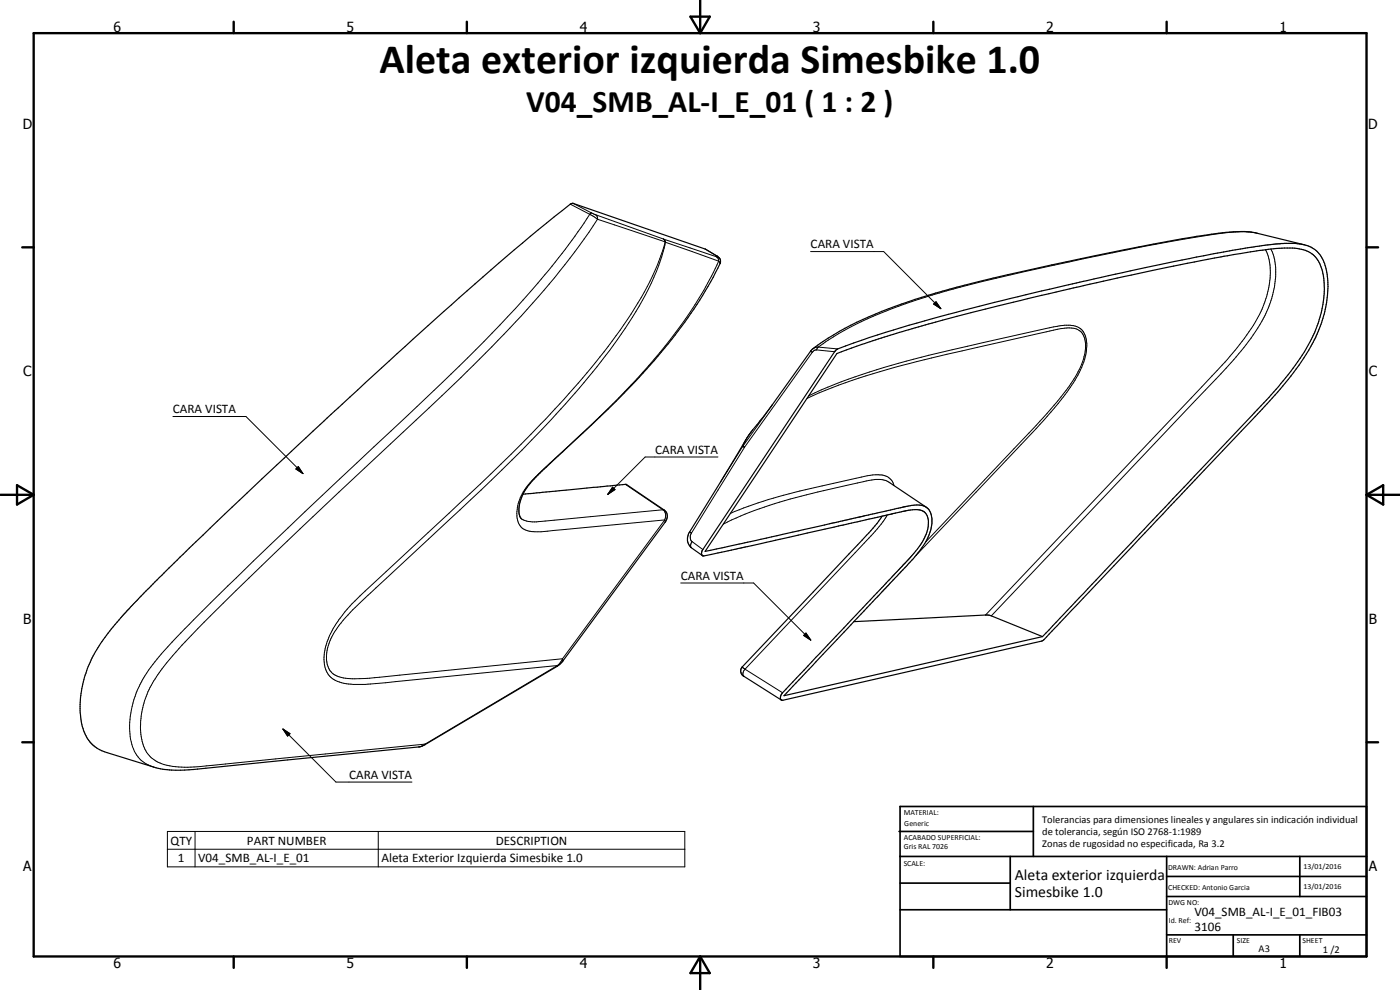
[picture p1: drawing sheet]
<svg xmlns="http://www.w3.org/2000/svg" width="420mm" height="297mm" viewBox="0 0 420 297" stroke-linecap="round" stroke-linejoin="round" font-family="sans-serif">
<path d="M391.4 73.4l-2.9-.4-4 .1-11.5 1.5a1222.9 1222.9 0 0 0-74.5 16.1l-9.3 2.4a320.4 320.4 0 0 0-38.2 11.8l-40.3 60.3a1.37 1.37 0 0 0 .2 1.6l14.8-3.1 44.3-10a13.3 13.3 0 0 1 6.9-.4 4 4 0 0 1 1.7 4.6 21.5 21.5 0 0 1-6.6 10.6l-37.1 39.4a1.59 1.59 0 0 0-.4 2.2M391.4 73.4a8.8 8.8 0 0 1 6.7 7.8 35.4 35.4 0 0 1-5.3 23.8 126.3 126.3 0 0 1-17.5 21.4l-62.6 65.9-78.2 17.8M391.4 73.4l-14.1-3.4a28.4 28.4 0 0 0-11.6 0 474.5 474.5 0 0 0-37 6.7 557.9 557.9 0 0 0-54.1 13.1 102.1 102.1 0 0 0-29.9 14.3l-1.3 1.1-11.8 16.6-6.8 8.7-17.9 29.2a3.5 3.5 0 0 0 .6 4.6l3.3 2.4M157 148.3l30.9-3 11.4 7.7a2.5 2.5 0 0 1 .3 3.7l-31.5 42.5-40.9 24.4-1.5 .5-67.7 6.8a33.3 33.3 0 0 1-10.5-.4l-15.4-4.7a10.5 10.5 0 0 1-7.6-8.9l-.3-1.8a32.8 32.8 0 0 1 3.1-17.1 60.1 60.1 0 0 1 10-13.8l10.5-10.9 19.6-19 30.8-28.9 18.6-17.1a1386.2 1386.2 0 0 1 37.6-33.4l12-9.9 4.7-3.7 .9-.3 39.7 13.8 3.3 1.9a1.79 1.79 0 0 1 1.1 2.4 123.6 123.6 0 0 1-15.5 24 303.4 303.4 0 0 1-33 33.6l-6.7 6.4a15 15 0 0 0-5.2 9.6l.1 1.5 .2 .8 .6 .7M264.7 154.9l-1.5 2.2-2.5 2.8-37.9 40.2a1.83 1.83 0 0 0 .5 2.8l11.2 7.2M266.8 144.7l11.2 7.5M277.9 152.2a4.3 4.3 0 0 1 1.8 3.3l-.3 3.1-1 2.9-1.3 2.2-3 3.9-38.8 41.1 77.6-17.7M277.9 152.2l-1.1-.5-1.3-.2-3.6 .4-60.3 13.5 39.6-59.3 14.2-5a534.4 534.4 0 0 1 34.5-9.4l24.2-5.7a985.6 985.6 0 0 1 43.3-9.1 119.6 119.6 0 0 1 20.5-2.5 8.6 8.6 0 0 1 7.2 3.1l.2 .3a17.5 17.5 0 0 1 2 11.6 35.6 35.6 0 0 1-2 8.3l-.9 2.4a80.6 80.6 0 0 1-15.1 20.8l-66.4 70.1M256.3 186.5l40.1-2 .9 .2 15.6 6.3" fill="none" stroke="#000" stroke-width=".35"/>
<g fill="none" stroke="#000" stroke-width=".3">
<path d="M171.1 61.3l5.9 3M172.1 61l5.4 2.9M177 64.3l2.3 1.5M177 64.3a224.3 224.3 0 0 1-27 33.2 1019.5 1019.5 0 0 1-43 41.4l-5.1 4.9a1329.3 1329.3 0 0 0-50.3 48.9 47.1 47.1 0 0 0-10.7 15.2 24 24 0 0 0-.8 16.8 8.8 8.8 0 0 0 6.1 5.5M177.5 63.9l-.5 .4M177.5 63.9l1.3 .5M178.8 64.4l.4 .6 .1 .8M178.8 64.4l20.3 7.3M179.3 65.8l20.3 6.8M179.3 65.8a239.5 239.5 0 0 1-31.7 38.3 935.4 935.4 0 0 1-30.4 29.1 1489.4 1489.4 0 0 0-59.8 57.4 77.7 77.7 0 0 0-10.8 13.1 24 24 0 0 0-3.5 20.2 9.8 9.8 0 0 0 8.7 6.1 45 45 0 0 0 12.1-.4l63.7-6.3M199.1 71.7l.1 .1M199.2 71.8l.4 .8"/>
<path d="M199.2 71.8l15.8 5.2M199.3 71.9l.4 .8M199.6 72.6l.1 .1M199.6 72.6l-1 3.3a75.1 75.1 0 0 1-6.2 13.4 215 215 0 0 1-30.1 38 695.2 695.2 0 0 1-33.8 32.5l-18.9 17.5a39.3 39.3 0 0 0-11.4 15.1 10.9 10.9 0 0 0 .5 10.2 8.4 8.4 0 0 0 6.6 2.7l4.4 .1 6-.5 51.6-5.2M199.7 72.7l16 5.7M199.7 72.7a67.4 67.4 0 0 1-9.9 22.5 247.5 247.5 0 0 1-33.1 39.8l-12.4 12.1-33.9 31.5a70.8 70.8 0 0 0-8.8 9.2 14.1 14.1 0 0 0-3.3 11.9 5.4 5.4 0 0 0 5.4 3.8l2.1 .2 5.1-.2 57.9-5.8M211.6 74.7l3.8 2.4M215 77l.5 .6 .2 .8M215 77l.4 .1M215.4 77.1h.1M215.7 78.4l.4 .7M215.7 78.4a125.4 125.4 0 0 1-21.1 31.4 459.2 459.2 0 0 1-31.9 31.3l-2.4 2.4a14 14 0 0 0-4.9 12.6 4.3 4.3 0 0 0 4.7 3.4l2.3 .1 37.1-3.6"/>
<path d="M243.3 75.5h21.9l17.2 17.1M377.3 70a28.4 28.4 0 0 0-10.9 0l-10.8 1.7a1025.2 1025.2 0 0 0-65.2 13.9 155.4 155.4 0 0 0-38.7 14.5l-6.1 4M379.8 74.9a19.3 19.3 0 0 1 .1 14.6l-.3 1.1a33.2 33.2 0 0 1-4.1 8 122.9 122.9 0 0 1-14.9 17.5l-64.8 68.4M381.4 74.7l.9 2.4 .5 2.8 .1 3-.3 2.7a37.6 37.6 0 0 1-8.6 17.8l-7.6 8.7-68.9 72.7M280.2 91.2l.7-.6 1.5 2zM242.2 119.5a198 198 0 0 1 37.4-12.1l34.4-7.8a19.6 19.6 0 0 1 9-.9 4.7 4.7 0 0 1 2.8 4.4 22 22 0 0 1-5.3 13.4l-1.1 1.3a204.4 204.4 0 0 1-15.1 16.8l-26.5 28M242.7 118.7a184.5 184.5 0 0 1 36.1-12.1l35-8a18.3 18.3 0 0 1 9.4-.6 5.9 5.9 0 0 1 2.9 6.6v.4a26.7 26.7 0 0 1-5.9 12.7l-3.7 4.7-5.5 6.2-36.2 38.2M243.2 105.4h.1M243.3 105.4l.5 .3M243.8 105.7l-20.3 28.5M245.1 105l5.4 .5M245.1 105l-.6 .1-.7 .6"/>
<path d="M245.6 104.1l5.8 .6M245.6 104.1l-.5 .9M245.6 104.1l-1.1 .2-.5 .3M51.9 125h21.9l17.1 17.1M215.5 137.1h-21.9l-11.2 11.2M222.8 134l.6 .2M222.8 134l-6.5 10.6M223 133.9h.1M223 133.9l-.2 .1M223 133.9l.5 .3M223.4 134.2l-15.9 25.7M223.5 134.2h-.1"/>
<path d="M223.8 132l-1 2M225.9 129l-1.7 2.3-1.2 2.6M231.8 121.4l-8.8 12.5M88.8 140.7l.7-.7 1.4 2.1zM183.8 146.2l.8 .7-2.2 1.4zM187.7 145.3l11.3 7.7M199 153a2.41 2.41 0 0 1 .5 3M199 153h.3M199 153l-36.7 3.5a8.4 8.4 0 0 1-5.7-.8M199.5 156l-30.7 41.7M199.5 156l.1 .7M207 159.6l-.1 .1"/>
<path d="M207 159.6l.5 .3M207.5 159.9a2.13 2.13 0 0 0-.1 2.3l.3 .3M266.3 154.5l-1.9 2.8-2.3 2.8-38.5 40.7M266.8 144.7a8.6 8.6 0 0 0-6.8-.4l-19.6 4.6a129.6 129.6 0 0 0-18.2 6l-5.1 2.4M268.3 145.7a4.4 4.4 0 0 0-4.7-3.2l-3.3 .2-20.2 4.6a127.9 127.9 0 0 0-20.9 6.8M204.3 174.9h21.9l17.1 17.2M207.7 162.5a1.59 1.59 0 0 0-.2 1.8M207.7 162.5l3.2 2.4M167.3 199.7l-39.7 23.6M167.3 199.7l-.1 .2M168.8 197.7l-1 1.6-.5 .4M168.8 197.7l.1 .7"/>
<path d="M241.9 189.9l1.4 2.2-2.1-1.4zM84.9 218.7l2.1 1.4-.7 .8zM84.9 218.7l15.9 16h22.8M222.8 200.1h.1M222.8 200.1l.8 .7M223.6 200.8l11.3 7.1M223.6 200.8a1.48 1.48 0 0 0-.3 2.1M127.6 223.3l-.9 .5-1 .3M127.6 223.3l-.1 .1M50.2 249.5h155.3v10.6h-155.3zM50.2 254.8h155.3M58.5 249.5v10.6"/>
<path d="M113.5 249.5v10.6"/>
</g>
<g fill="none" stroke="#000" stroke-width=".71">
<path d="M10.1 9.9h400v277.1h-400zM70.1 6.5v3.4M140.1 6.5v3.4M207.2 5h5.8l-2.9 4.9zM210.1 0v9.9M280.1 6.5v3.4M350.1 6.5v3.4M6.7 74.2h3.4M410.1 74.2h3.5M.1 148.5h10M5.1 145.6l5 2.9-5 2.9zM410.1 148.5h10"/>
<path d="M410.1 148.5l5-2.9v5.8zM6.7 222.7h3.4M410.1 222.7h3.5M70.1 287v3.4M140.1 287v3.4M210.1 287v10M210.1 287l2.9 5h-5.8zM280.1 287v3.4M350.1 287v3.4"/>
</g>
<g fill="none" stroke="#000" stroke-width=".51">
<path d="M269.8 249.5h40.3M270.1 242h140v45h-140zM270.1 257h140M303.2 257v16M310.1 242v15M350.1 257v30M390.1 257v12M270.1 265h33.1M270.1 273h80M350.1 269h60M350.1 263h60M350.1 280.5h60"/>
<path d="M370.1 280.5v6.5M390.1 280.5v6.5"/>
</g>
<path d="M280.2 91.2l.7-.6 1.5 2zM88.8 140.7l.7-.7 1.4 2.1zM183.8 146.2l.8 .7-2.2 1.4zM241.9 189.9l1.4 2.2-2.1-1.4zM84.9 218.7l2.1 1.4-.7 .8z" fill="#000"/>
<text font-size="12.6" x="113.9" y="22">Aleta exterior izquierda Simesbike 1.0</text>
<text font-size="9.4" x="157.9" y="33.7">V04_SMB_AL-I_E_01 ( 1 : 2 )</text>
<g font-size="4.7">
<text x="304.6" y="263.9">Aleta exterior izquierda</text>
<text x="304.6" y="269.3">Simesbike 1.0</text>
</g>
<g font-size="4.2">
<text x="34" y="9.6">6</text>
<text x="104" y="9.6">5</text>
<text x="174" y="9.6">4</text>
<text x="244" y="9.6">3</text>
<text x="314" y="9.6">2</text>
<text x="384" y="9.6">1</text>
<text x="6.8" y="38.7">D</text>
<text x="410.6" y="38.7">D</text>
<text x="7" y="112.9">C</text>
<text x="410.8" y="112.9">C</text>
<text x="7" y="187.1">B</text>
<text x="410.8" y="187.1">B</text>
<text x="7" y="261.4">A</text>
<text x="410.8" y="261.4">A</text>
<text x="34" y="290.4">6</text>
<text x="104" y="290.4">5</text>
<text x="174" y="290.4">4</text>
<text x="244" y="290.4">3</text>
<text x="314" y="290.4">2</text>
<text x="384" y="290.4">1</text>
</g>
<g font-size="3.9">
<text x="243.3" y="74.5">CARA VISTA</text>
<text x="51.9" y="124">CARA VISTA</text>
<text x="196.6" y="136.1">CARA VISTA</text>
<text x="204.3" y="173.9">CARA VISTA</text>
<text x="104.8" y="233.6">CARA VISTA</text>
<text x="51.2" y="253.4">QTY</text>
<text x="74.1" y="253.4">PART NUMBER</text>
<text x="148.8" y="253.4">DESCRIPTION</text>
<text x="53.4" y="258.7">1</text>
<text x="59.5" y="258.7">V04_SMB_AL-I_E_01</text>
<text x="114.5" y="258.8">Aleta Exterior Izquierda Simesbike 1.0</text>
<text x="358.5" y="275">V04_SMB_AL-I_E_01_FIB03</text>
<text x="358.5" y="279.4">3106</text>
</g>
<g font-size="3.1">
<text x="312.7" y="246.8">Tolerancias para dimensiones lineales y angulares sin indicación individual</text>
<text x="312.7" y="250.4">de tolerancia, según ISO 2768-1:1989</text>
<text x="312.7" y="254">Zonas de rugosidad no especificada, Ra 3.2</text>
<text x="377.7" y="285.6">A3</text>
<text x="397" y="285.9">1 /2</text>
</g>
<g font-size="2.4">
<text x="271.2" y="244.4">MATERIAL:</text>
<text x="271.3" y="252">ACABADO SUPERFICIAL:</text>
<text x="271.4" y="247.9">Generic</text>
<text x="271.3" y="254.6">Gris RAL 7026</text>
<text x="271.2" y="259.7">SCALE:</text>
<text x="350.6" y="261">DRAWN: Adrian Parro</text>
<text x="391.2" y="260.6">13/01/2016</text>
<text x="350.6" y="267">CHECKED: Antonio Garcia</text>
<text x="391.2" y="266.7">13/01/2016</text>
<text x="350.6" y="271.4">DWG NO:</text>
<text x="350.8" y="276.9">Id. Ref:</text>
<text x="350.8" y="282.8">REV</text>
<text x="371.2" y="282.9">SIZE</text>
<text x="390.9" y="282.9">SHEET</text>
</g>
</svg>
